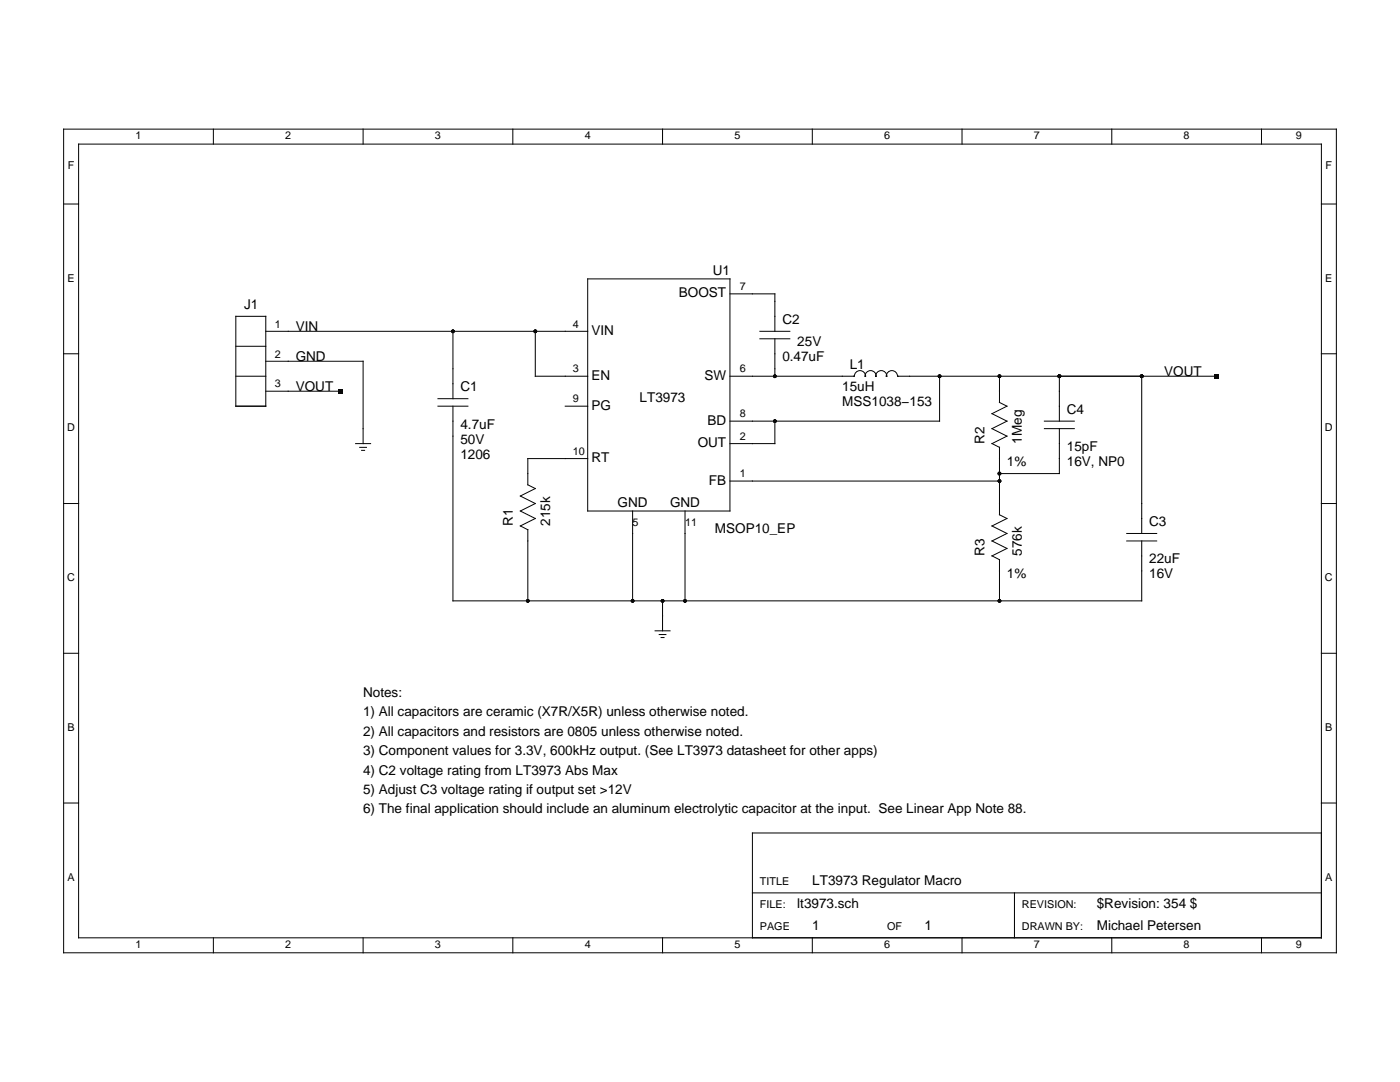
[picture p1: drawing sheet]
<svg xmlns="http://www.w3.org/2000/svg" width="279mm" height="216mm" viewBox="0 0 279 216" stroke-linecap="round" stroke-linejoin="round" font-family="sans-serif">
<g fill="none" stroke="#000" stroke-width=".2">
<path d="M12.7 25.8h254v164.3h-254zM15.7 28.8h248v158.3h-248zM42.6 25.8v3M72.5 25.8v3M102.3 25.8v3M132.2 25.8v3M162.1 25.8v3M192 25.8v3M221.9 25.8v3M251.8 25.8v3M12.7 40.7h3M117.3 55.6h28.4v46.4h-28.4z"/>
<path d="M145.7 58.6h8.9v7.5M263.7 40.7h3M12.7 70.6h3M47.1 75.1h5.9M47.1 63.1h5.9v17.9h-5.9zM47.1 69.1h5.9M53 66.1h64.3M53 72.1h19.5v16.4M53 78.1h15M87.4 79.6h6M90.4 66.1v13.5M106.8 66.1v9h10.5"/>
<path d="M145.7 75.1h24.8a1.09 1.09 0 0 1 1.1-1.2 1.09 1.09 0 0 1 1.1 1.2 1.07 1.07 0 0 1 1.1-1.1 1.07 1.07 0 0 1 1 1.1 1.07 1.07 0 0 1 1.1-1.1 1.07 1.07 0 0 1 1 1.1 1.09 1.09 0 0 1 1.1-1.2 1.09 1.09 0 0 1 1.1 1.2h63.7M151.7 66.1h5.9M151.7 67.6h5.9M154.6 67.6v7.5M187.5 75.1v8.9h-41.8M199.5 75.1v5.2l1.5 .7-3 1.5 3 1.5-3 1.5 3 1.5-3 1.5 1.5 .8v13.4l1.5 .8-3 1.5 3 1.4-3 1.5 3 1.5-3 1.5 1.5 .8v8.2M211.4 75.1v8.9M227.9 75.1v31.3M263.7 70.6h3M71 88.5h3M71.8 89.3h1.3M72.2 89.9h.6"/>
<path d="M87.4 81h6M90.4 81v38.9h137.5v-12M112.8 81h4.5M117.3 91.5h-12v5.2l1.5 .8-3 1.5 3 1.5-3 1.5 3 1.5-3 1.5M145.7 96h53.8M154.6 84v4.5h-8.9M208.4 84h6M208.4 85.5h6M211.4 85.5v9h-11.9M12.7 100.5h3M103.8 104.9l1.5 .8M105.3 105.7v14.2"/>
<path d="M126.3 102v17.9M132.2 119.9v6M136.7 102v17.9M224.9 106.4h5.9M224.9 107.9h5.9M263.7 100.5h3M12.7 130.4h3M130.7 125.9h3M131.6 126.6h1.3M131.9 127.2h.6M263.7 130.4h3M12.7 160.2h3"/>
<path d="M150.2 178.2h113.5M202.5 178.2v8.9M263.7 166.2h-113.5v20.9M263.7 160.2h3M42.6 187.1v3M72.5 187.1v3M102.3 187.1v3M132.2 187.1v3M162.1 187.1v3M192 187.1v3M221.9 187.1v3M251.8 187.1v3"/>
</g>
<g fill="#000">
<path d="M67.5 77.6h.9v.9h-.9zM242.3 74.6h.9v.9h-.9z"/>
<circle cx="90.4" cy="66.1" r=".37"/>
<circle cx="106.8" cy="66.1" r=".37"/>
<circle cx="154.6" cy="75.1" r=".37"/>
<circle cx="187.5" cy="75.1" r=".37"/>
<circle cx="199.5" cy="75.1" r=".37"/>
<circle cx="211.4" cy="75.1" r=".37"/>
<circle cx="227.9" cy="75.1" r=".37"/>
<circle cx="154.6" cy="84" r=".37"/>
<circle cx="199.5" cy="94.5" r=".37"/>
<circle cx="199.5" cy="96" r=".37"/>
<circle cx="105.3" cy="119.9" r=".37"/>
<circle cx="126.3" cy="119.9" r=".37"/>
<circle cx="132.2" cy="119.9" r=".37"/>
<circle cx="136.7" cy="119.9" r=".37"/>
<circle cx="199.5" cy="119.9" r=".37"/>
</g>
<g font-size="2.7">
<text x="135.5" y="59.4">BOOST</text>
<text x="142.2" y="54.9">U1</text>
<text x="48.7" y="61.6">J1</text>
<text x="156.1" y="64.6">C2</text>
<text x="59" y="66.1">VIN</text>
<text x="118" y="66.8">VIN</text>
<text x="159.1" y="69.1">25V</text>
<text x="59" y="72.1">GND</text>
<text x="118" y="75.8">EN</text>
<text x="140.6" y="75.8">SW</text>
<text x="156.1" y="72.1">0.47uF</text>
<text x="169.6" y="73.6">L1</text>
<text x="232.3" y="75.1">VOUT</text>
<text x="59" y="78.1">VOUT</text>
<text x="91.9" y="78.1">C1</text>
<text x="118" y="81.8">PG</text>
<text x="127.7" y="80.3">LT3973</text>
<text x="168.1" y="81">MSS1038−153</text>
<text x="168.1" y="78.1">15uH</text>
<text x="212.9" y="82.5">C4</text>
<text x="91.9" y="85.5">4.7uF</text>
<text x="91.9" y="88.5">50V</text>
<text x="139.2" y="89.2">OUT</text>
<text x="141.2" y="84.7">BD</text>
<text x="196.5" y="88.5" transform="rotate(-90 196.5 88.5)">R2</text>
<text x="203.9" y="88.5" transform="rotate(-90 203.9 88.5)">1Meg</text>
<text x="91.9" y="91.5">1206</text>
<text x="118" y="92.2">RT</text>
<text x="201" y="93">1%</text>
<text x="212.9" y="90">15pF</text>
<text x="212.9" y="93">16V, NP0</text>
<text x="123.3" y="101.2">GND</text>
<text x="133.7" y="101.2">GND</text>
<text x="141.5" y="96.7">FB</text>
<text x="102.3" y="105" transform="rotate(-90 102.3 105)">R1</text>
<text x="109.8" y="105" transform="rotate(-90 109.8 105)">215k</text>
<text x="142.7" y="106.4">MSOP10_EP</text>
<text x="229.3" y="105">C3</text>
<text x="196.5" y="110.9" transform="rotate(-90 196.5 110.9)">R3</text>
<text x="203.9" y="110.9" transform="rotate(-90 203.9 110.9)">576k</text>
<text x="229.3" y="112.4">22uF</text>
<text x="201" y="115.4">1%</text>
<text x="229.3" y="115.4">16V</text>
<text x="72.5" y="139">Notes:</text>
<text x="72.5" y="142.9">1) All capacitors are ceramic (X7R/X5R) unless otherwise noted.</text>
<text x="72.5" y="146.8">2) All capacitors and resistors are 0805 unless otherwise noted.</text>
<text x="72.5" y="150.7">3) Component values for 3.3V, 600kHz output. (See LT3973 datasheet for other apps)</text>
<text x="72.5" y="154.6">4) C2 voltage rating from LT3973 Abs Max</text>
<text x="72.5" y="158.4">5) Adjust C3 voltage rating if output set &gt;12V</text>
<text x="72.5" y="162.3">6) The final application should include an aluminum electrolytic capacitor at the input. See Linear App Note 88.</text>
<text x="162.1" y="176.7">LT3973 Regulator Macro</text>
<text x="159.1" y="181.2">lt3973.sch</text>
<text x="162.1" y="185.6">1</text>
<text x="184.5" y="185.6">1</text>
<text x="218.9" y="181.2">$Revision: 354 $</text>
<text x="218.9" y="185.6">Michael Petersen</text>
</g>
<g font-size="2.2">
<text x="27" y="27.8">1</text>
<text x="56.9" y="27.8">2</text>
<text x="86.8" y="27.8">3</text>
<text x="116.7" y="27.8">4</text>
<text x="146.6" y="27.8">5</text>
<text x="176.5" y="27.8">6</text>
<text x="206.3" y="27.8">7</text>
<text x="236.2" y="27.8">8</text>
<text x="258.6" y="27.8">9</text>
<text x="13.5" y="33.8">F</text>
<text x="264.5" y="33.8">F</text>
<text x="13.5" y="56.2">E</text>
<text x="147.6" y="57.9">7</text>
<text x="264.5" y="56.2">E</text>
<text x="54.8" y="65.4">1</text>
<text x="114.3" y="65.4">4</text>
<text x="54.8" y="71.3">2</text>
<text x="54.8" y="77.3">3</text>
<text x="114.3" y="74.3">3</text>
<text x="147.6" y="74.3">6</text>
<text x="114.3" y="80.3">9</text>
<text x="147.6" y="83.3">8</text>
<text x="13.4" y="86.1">D</text>
<text x="147.6" y="87.8">2</text>
<text x="264.4" y="86.1">D</text>
<text x="114.3" y="90.8">10</text>
<text x="147.6" y="95.2">1</text>
<text x="126.3" y="105">5</text>
<text x="136.7" y="105">11</text>
<text x="13.4" y="116">C</text>
<text x="264.4" y="116">C</text>
<text x="13.5" y="145.9">B</text>
<text x="264.5" y="145.9">B</text>
<text x="13.5" y="175.7">A</text>
<text x="151.7" y="176.7">TITLE</text>
<text x="264.5" y="175.7">A</text>
<text x="151.7" y="181.2">FILE:</text>
<text x="151.7" y="185.6">PAGE</text>
<text x="177.1" y="185.6">OF</text>
<text x="203.9" y="181.2">REVISION:</text>
<text x="203.9" y="185.6">DRAWN BY:</text>
<text x="27" y="189.2">1</text>
<text x="56.9" y="189.2">2</text>
<text x="86.8" y="189.2">3</text>
<text x="116.7" y="189.2">4</text>
<text x="146.6" y="189.2">5</text>
<text x="176.5" y="189.2">6</text>
<text x="206.3" y="189.2">7</text>
<text x="236.2" y="189.2">8</text>
<text x="258.6" y="189.2">9</text>
</g>
</svg>
